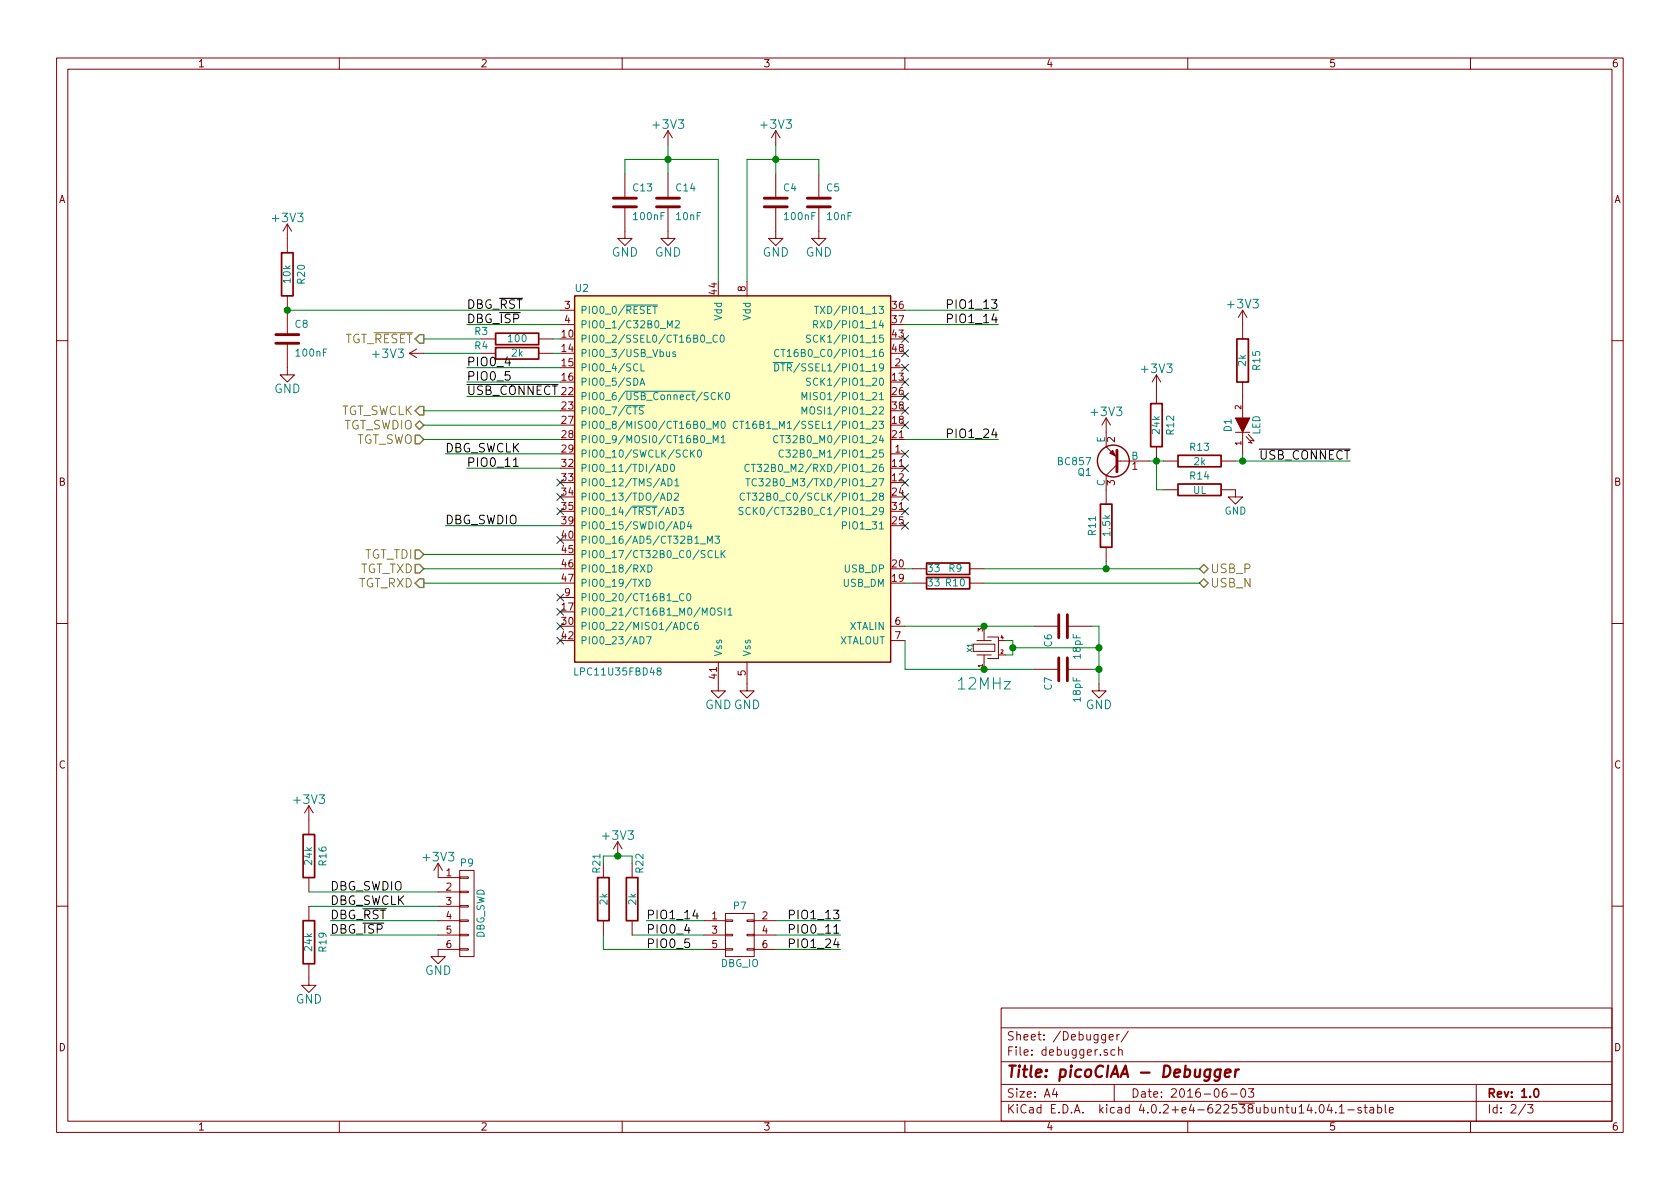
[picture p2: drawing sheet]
EESchema Schematic File Version 2
LIBS:picociaa-rescue
LIBS:power
LIBS:device
LIBS:transistors
LIBS:conn
LIBS:linear
LIBS:regul
LIBS:74xx
LIBS:cmos4000
LIBS:adc-dac
LIBS:memory
LIBS:xilinx
LIBS:microcontrollers
LIBS:dsp
LIBS:microchip
LIBS:analog_switches
LIBS:motorola
LIBS:texas
LIBS:intel
LIBS:audio
LIBS:interface
LIBS:digital-audio
LIBS:philips
LIBS:display
LIBS:cypress
LIBS:siliconi
LIBS:opto
LIBS:atmel
LIBS:contrib
LIBS:valves
LIBS:nxp_armmcu
LIBS:pcie-mini
LIBS:ft2232h
LIBS:lpc54102j512bd64
LIBS:PRTR5V0U2X
LIBS:93c56
LIBS:SMD_Sealing_Glass_Crystal
LIBS:led_arbg
LIBS:sw_push4
LIBS:logo
LIBS:picociaa-cache
EELAYER 25 0
EELAYER END
$Descr A4 11693 8268
encoding utf-8
Sheet 2 3
Title "picoCIAA - Debugger"
Date "2016-06-03"
Rev "1.0"
Comp ""
Comment1 ""
Comment2 ""
Comment3 ""
Comment4 ""
$EndDescr
Text HLabel 8350 4050 2    60   BiDi ~ 0
USB_N
Text HLabel 8350 3950 2    60   BiDi ~ 0
USB_P
Text HLabel 2950 4050 0    60   Output ~ 0
TGT_RXD
Text HLabel 2950 3950 0    60   Input ~ 0
TGT_TXD
$Comp
L GND #PWR022
U 1 1
P 5000 4750
F 0 "#PWR022" H 5000 4500 60  0001 C CNN
F 1 "GND" H 5000 4600 60  0000 C CNN
F 2 "" H 5000 4750 60  0000 C CNN
F 3 "" H 5000 4750 60  0000 C CNN
	1    5000 4750
	1    0    0    -1  
$EndComp
$Comp
L C-RESCUE-picociaa C13
U 1 1
P 4350 1400
AR Path="/55FADF5B" Ref="C13"  Part="1" 
AR Path="/55F812BF/55FADF5B" Ref="C13"  Part="1" 
F 0 "C13" H 4400 1500 50  0000 L CNN
F 1 "100nF" H 4400 1300 50  0000 L CNN
F 2 "Capacitors_SMD:C_0603" H 4388 1250 30  0001 C CNN
F 3 "" H 4350 1400 60  0000 C CNN
	1    4350 1400
	1    0    0    -1  
$EndComp
$Comp
L GND #PWR023
U 1 1
P 4350 1600
F 0 "#PWR023" H 4350 1350 60  0001 C CNN
F 1 "GND" H 4350 1450 60  0000 C CNN
F 2 "" H 4350 1600 60  0000 C CNN
F 3 "" H 4350 1600 60  0000 C CNN
	1    4350 1600
	1    0    0    -1  
$EndComp
$Comp
L C-RESCUE-picociaa C14
U 1 1
P 4650 1400
AR Path="/55FADF8A" Ref="C14"  Part="1" 
AR Path="/55F812BF/55FADF8A" Ref="C14"  Part="1" 
F 0 "C14" H 4700 1500 50  0000 L CNN
F 1 "10nF" H 4700 1300 50  0000 L CNN
F 2 "Capacitors_SMD:C_0603" H 4688 1250 30  0001 C CNN
F 3 "" H 4650 1400 60  0000 C CNN
	1    4650 1400
	1    0    0    -1  
$EndComp
$Comp
L GND #PWR024
U 1 1
P 4650 1600
F 0 "#PWR024" H 4650 1350 60  0001 C CNN
F 1 "GND" H 4650 1450 60  0000 C CNN
F 2 "" H 4650 1600 60  0000 C CNN
F 3 "" H 4650 1600 60  0000 C CNN
	1    4650 1600
	1    0    0    -1  
$EndComp
$Comp
L +3V3 #PWR025
U 1 1
P 4650 1000
F 0 "#PWR025" H 4650 850 60  0001 C CNN
F 1 "+3V3" H 4650 1140 60  0000 C CNN
F 2 "" H 4650 1000 60  0000 C CNN
F 3 "" H 4650 1000 60  0000 C CNN
	1    4650 1000
	1    0    0    -1  
$EndComp
$Comp
L SMD_Sealing_Glass_Crystal X1
U 1 1
P 6850 4500
F 0 "X1" H 6850 4400 35  0000 C CNN
F 1 "12MHz" V 6600 4500 79  0000 C CNN
F 2 "crystals:FA238V-XTAL" H 7700 4400 60  0001 C CNN
F 3 "" H 6850 4500 60  0000 C CNN
F 4 "887-1831-1-ND" H 7350 4900 60  0001 C CNN "Digikey/Mouser"
F 5 "TXC_CORPORATION" H 7600 4700 60  0001 C CNN "Fabricante"
F 6 "7S-12.000MAHE-T" H 7600 4800 60  0001 C CNN "Nro parte"
F 7 "CRYSTAL_12MHZ_12PF_SMD" H 7750 4550 60  0001 C CNN "Descripcion"
	1    6850 4500
	0    1    -1   0   
$EndComp
$Comp
L C-RESCUE-picociaa C6
U 1 1
P 7400 4350
AR Path="/55FB03A2" Ref="C6"  Part="1" 
AR Path="/55F812BF/55FB03A2" Ref="C6"  Part="1" 
F 0 "C6" H 7450 4450 50  0000 L CNN
F 1 "18pF" H 7450 4250 50  0000 L CNN
F 2 "Capacitors_SMD:C_0603" H 7438 4200 30  0001 C CNN
F 3 "" H 7400 4350 60  0000 C CNN
	1    7400 4350
	0    -1   1    0   
$EndComp
$Comp
L C-RESCUE-picociaa C7
U 1 1
P 7400 4650
AR Path="/55FB0439" Ref="C7"  Part="1" 
AR Path="/55F812BF/55FB0439" Ref="C7"  Part="1" 
F 0 "C7" H 7450 4750 50  0000 L CNN
F 1 "18pF" H 7450 4550 50  0000 L CNN
F 2 "Capacitors_SMD:C_0603" H 7438 4500 30  0001 C CNN
F 3 "" H 7400 4650 60  0000 C CNN
	1    7400 4650
	0    -1   1    0   
$EndComp
$Comp
L GND #PWR026
U 1 1
P 7650 4750
F 0 "#PWR026" H 7650 4500 60  0001 C CNN
F 1 "GND" H 7650 4600 60  0000 C CNN
F 2 "" H 7650 4750 60  0000 C CNN
F 3 "" H 7650 4750 60  0000 C CNN
	1    7650 4750
	-1   0    0    -1  
$EndComp
$Comp
L LPC11U35FBD48 U2
U 1 1
P 5100 3450
F 0 "U2" H 4050 4900 50  0000 C CNN
F 1 "LPC11U35FBD48" H 4300 2230 50  0000 C CNN
F 2 "Housings_QFP:LQFP-48_7x7mm_Pitch0.5mm" H 6050 2250 50  0001 C CNN
F 3 "" H 5100 1975 50  0001 C CNN
	1    5100 3450
	1    0    0    -1  
$EndComp
$Comp
L C-RESCUE-picociaa C4
U 1 1
P 5400 1400
F 0 "C4" H 5450 1500 50  0000 L CNN
F 1 "100nF" H 5450 1300 50  0000 L CNN
F 2 "Capacitors_SMD:C_0603" H 5438 1250 30  0001 C CNN
F 3 "" H 5400 1400 60  0000 C CNN
	1    5400 1400
	1    0    0    -1  
$EndComp
$Comp
L GND #PWR027
U 1 1
P 5400 1600
F 0 "#PWR027" H 5400 1350 60  0001 C CNN
F 1 "GND" H 5400 1450 60  0000 C CNN
F 2 "" H 5400 1600 60  0000 C CNN
F 3 "" H 5400 1600 60  0000 C CNN
	1    5400 1600
	1    0    0    -1  
$EndComp
$Comp
L C-RESCUE-picociaa C5
U 1 1
P 5700 1400
F 0 "C5" H 5750 1500 50  0000 L CNN
F 1 "10nF" H 5750 1300 50  0000 L CNN
F 2 "Capacitors_SMD:C_0603" H 5738 1250 30  0001 C CNN
F 3 "" H 5700 1400 60  0000 C CNN
	1    5700 1400
	1    0    0    -1  
$EndComp
$Comp
L GND #PWR028
U 1 1
P 5700 1600
F 0 "#PWR028" H 5700 1350 60  0001 C CNN
F 1 "GND" H 5700 1450 60  0000 C CNN
F 2 "" H 5700 1600 60  0000 C CNN
F 3 "" H 5700 1600 60  0000 C CNN
	1    5700 1600
	1    0    0    -1  
$EndComp
$Comp
L +3V3 #PWR029
U 1 1
P 5400 1000
F 0 "#PWR029" H 5400 850 60  0001 C CNN
F 1 "+3V3" H 5400 1140 60  0000 C CNN
F 2 "" H 5400 1000 60  0000 C CNN
F 3 "" H 5400 1000 60  0000 C CNN
	1    5400 1000
	1    0    0    -1  
$EndComp
$Comp
L R-RESCUE-picociaa R9
U 1 1
P 6600 3950
F 0 "R9" V 6600 4000 50  0000 C CNN
F 1 "33" V 6600 3850 50  0000 C CNN
F 2 "Resistors_SMD:R_0603" V 6530 3950 30  0001 C CNN
F 3 "" H 6600 3950 30  0000 C CNN
	1    6600 3950
	0    1    1    0   
$EndComp
$Comp
L R-RESCUE-picociaa R10
U 1 1
P 6600 4050
F 0 "R10" V 6600 4100 50  0000 C CNN
F 1 "33" V 6600 3950 50  0000 C CNN
F 2 "Resistors_SMD:R_0603" V 6530 4050 30  0001 C CNN
F 3 "" H 6600 4050 30  0000 C CNN
	1    6600 4050
	0    1    1    0   
$EndComp
$Comp
L GND #PWR030
U 1 1
P 5200 4750
F 0 "#PWR030" H 5200 4500 60  0001 C CNN
F 1 "GND" H 5200 4600 60  0000 C CNN
F 2 "" H 5200 4750 60  0000 C CNN
F 3 "" H 5200 4750 60  0000 C CNN
	1    5200 4750
	1    0    0    -1  
$EndComp
$Comp
L R-RESCUE-picociaa R4
U 1 1
P 3600 2450
F 0 "R4" V 3550 2200 50  0000 C CNN
F 1 "2k" V 3600 2450 50  0000 C CNN
F 2 "Resistors_SMD:R_0603" V 3530 2450 30  0001 C CNN
F 3 "" H 3600 2450 30  0000 C CNN
	1    3600 2450
	0    1    1    0   
$EndComp
$Comp
L R-RESCUE-picociaa R11
U 1 1
P 7700 3650
F 0 "R11" V 7800 3650 50  0000 C CNN
F 1 "1.5k" V 7700 3650 50  0000 C CNN
F 2 "Resistors_SMD:R_0603" V 7630 3650 30  0001 C CNN
F 3 "" H 7700 3650 30  0000 C CNN
	1    7700 3650
	-1   0    0    1   
$EndComp
$Comp
L BC857 Q1
U 1 1
P 7800 3200
F 0 "Q1" H 8000 3275 50  0000 L CNN
F 1 "BC857" H 8000 3200 50  0000 L CNN
F 2 "TO_SOT_Packages_SMD:SOT-23" H 8000 3125 50  0001 L CIN
F 3 "" H 7800 3200 50  0000 L CNN
	1    7800 3200
	-1   0    0    1   
$EndComp
$Comp
L R-RESCUE-picociaa R13
U 1 1
P 8350 3200
F 0 "R13" V 8450 3200 50  0000 C CNN
F 1 "2k" V 8350 3200 50  0000 C CNN
F 2 "Resistors_SMD:R_0603" V 8280 3200 30  0001 C CNN
F 3 "" H 8350 3200 30  0000 C CNN
	1    8350 3200
	0    -1   -1   0   
$EndComp
$Comp
L R-RESCUE-picociaa R14
U 1 1
P 8350 3400
F 0 "R14" V 8450 3400 50  0000 C CNN
F 1 "UL" V 8350 3400 50  0000 C CNN
F 2 "Resistors_SMD:R_0603" V 8280 3400 30  0001 C CNN
F 3 "" H 8350 3400 30  0000 C CNN
	1    8350 3400
	0    -1   -1   0   
$EndComp
$Comp
L GND #PWR031
U 1 1
P 8600 3400
F 0 "#PWR031" H 8600 3150 50  0001 C CNN
F 1 "GND" H 8600 3250 50  0000 C CNN
F 2 "" H 8600 3400 50  0000 C CNN
F 3 "" H 8600 3400 50  0000 C CNN
	1    8600 3400
	1    0    0    -1  
$EndComp
Text Label 9400 3200 2    60   ~ 0
~USB_CONNECT~
$Comp
L +3V3 #PWR032
U 1 1
P 8050 2700
F 0 "#PWR032" H 8050 2550 60  0001 C CNN
F 1 "+3V3" H 8050 2840 60  0000 C CNN
F 2 "" H 8050 2700 60  0000 C CNN
F 3 "" H 8050 2700 60  0000 C CNN
	1    8050 2700
	1    0    0    -1  
$EndComp
$Comp
L R-RESCUE-picociaa R12
U 1 1
P 8050 2950
F 0 "R12" V 8150 2950 50  0000 C CNN
F 1 "24k" V 8050 2950 50  0000 C CNN
F 2 "Resistors_SMD:R_0603" V 7980 2950 30  0001 C CNN
F 3 "" H 8050 2950 30  0000 C CNN
	1    8050 2950
	1    0    0    -1  
$EndComp
$Comp
L +3V3 #PWR033
U 1 1
P 7700 3000
F 0 "#PWR033" H 7700 2850 60  0001 C CNN
F 1 "+3V3" H 7700 3140 60  0000 C CNN
F 2 "" H 7700 3000 60  0000 C CNN
F 3 "" H 7700 3000 60  0000 C CNN
	1    7700 3000
	1    0    0    -1  
$EndComp
$Comp
L LED D1
U 1 1
P 8650 2950
F 0 "D1" H 8650 3050 50  0000 C CNN
F 1 "LED" H 8650 2850 50  0000 C CNN
F 2 "LEDs:LED_0603" H 8650 2950 50  0001 C CNN
F 3 "" H 8650 2950 50  0000 C CNN
	1    8650 2950
	0    -1   -1   0   
$EndComp
$Comp
L R-RESCUE-picociaa R15
U 1 1
P 8650 2500
F 0 "R15" V 8750 2500 50  0000 C CNN
F 1 "2k" V 8650 2500 50  0000 C CNN
F 2 "Resistors_SMD:R_0603" V 8580 2500 30  0001 C CNN
F 3 "" H 8650 2500 30  0000 C CNN
	1    8650 2500
	1    0    0    -1  
$EndComp
$Comp
L +3V3 #PWR034
U 1 1
P 8650 2250
F 0 "#PWR034" H 8650 2100 60  0001 C CNN
F 1 "+3V3" H 8650 2390 60  0000 C CNN
F 2 "" H 8650 2250 60  0000 C CNN
F 3 "" H 8650 2250 60  0000 C CNN
	1    8650 2250
	1    0    0    -1  
$EndComp
Text HLabel 2950 2850 0    60   Output ~ 0
TGT_SWCLK
Text HLabel 2950 2950 0    60   BiDi ~ 0
TGT_SWDIO
Text HLabel 2950 2350 0    60   Output ~ 0
TGT_~RESET~
Text HLabel 2950 3850 0    60   Input ~ 0
TGT_TDI
Text HLabel 2950 3050 0    60   Input ~ 0
TGT_SWO
Text Label 3250 2250 0    60   ~ 0
DBG_~ISP~
$Comp
L R-RESCUE-picociaa R3
U 1 1
P 3600 2350
F 0 "R3" V 3550 2100 50  0000 C CNN
F 1 "100" V 3600 2350 50  0000 C CNN
F 2 "Resistors_SMD:R_0603" V 3530 2350 30  0001 C CNN
F 3 "" H 3600 2350 30  0000 C CNN
	1    3600 2350
	0    1    1    0   
$EndComp
Text Label 3250 2150 0    60   ~ 0
DBG_~RST~
Text Label 3250 2650 0    60   ~ 0
PIO0_5
Text Label 3250 2550 0    60   ~ 0
PIO0_4
Text Label 3250 3250 0    60   ~ 0
PIO0_11
Text Label 3100 3150 0    60   ~ 0
DBG_SWCLK
Text Label 3100 3650 0    60   ~ 0
DBG_SWDIO
Text Label 6950 2250 2    60   ~ 0
PIO1_14
Text Label 6950 2150 2    60   ~ 0
PIO1_13
Text Label 6950 3050 2    60   ~ 0
PIO1_24
$Comp
L GND #PWR035
U 1 1
P 3050 6600
F 0 "#PWR035" H 3050 6350 60  0001 C CNN
F 1 "GND" H 3050 6450 60  0000 C CNN
F 2 "" H 3050 6600 60  0000 C CNN
F 3 "" H 3050 6600 60  0000 C CNN
	1    3050 6600
	1    0    0    -1  
$EndComp
$Comp
L +3V3 #PWR036
U 1 1
P 3050 6100
F 0 "#PWR036" H 3050 5950 60  0001 C CNN
F 1 "+3V3" H 3050 6240 60  0000 C CNN
F 2 "" H 3050 6100 60  0000 C CNN
F 3 "" H 3050 6100 60  0000 C CNN
	1    3050 6100
	1    0    0    -1  
$EndComp
Text Label 3250 2750 0    60   ~ 0
~USB_CONNECT~
$Comp
L CONN_01X06 P9
U 1 1
P 3250 6350
F 0 "P9" H 3250 6700 50  0000 C CNN
F 1 "DBG_SWD" V 3350 6350 50  0000 C CNN
F 2 "Pin_Headers:Pin_Header_Straight_1x06_Pitch2.00mm" H 3250 6350 50  0001 C CNN
F 3 "" H 3250 6350 50  0000 C CNN
	1    3250 6350
	1    0    0    -1  
$EndComp
NoConn ~ 3900 3350
NoConn ~ 3900 3450
NoConn ~ 3900 3550
NoConn ~ 3900 3750
NoConn ~ 3900 4150
NoConn ~ 3900 4250
NoConn ~ 3900 4350
NoConn ~ 3900 4450
NoConn ~ 6300 3650
NoConn ~ 6300 3550
NoConn ~ 6300 3450
NoConn ~ 6300 3350
NoConn ~ 6300 3250
NoConn ~ 6300 3150
NoConn ~ 6300 2950
NoConn ~ 6300 2850
NoConn ~ 6300 2750
NoConn ~ 6300 2650
NoConn ~ 6300 2550
NoConn ~ 6300 2450
NoConn ~ 6300 2350
$Comp
L CONN_02X03 P7
U 1 1
P 5150 6500
F 0 "P7" H 5150 6700 50  0000 C CNN
F 1 "DBG_IO" H 5150 6300 50  0000 C CNN
F 2 "Pin_Headers:Pin_Header_Straight_2x03_Pitch2.00mm" H 5150 5300 50  0001 C CNN
F 3 "" H 5150 5300 50  0000 C CNN
	1    5150 6500
	1    0    0    -1  
$EndComp
Text Label 4500 6500 0    60   ~ 0
PIO0_4
Text Label 4500 6600 0    60   ~ 0
PIO0_5
Text Label 5850 6500 2    60   ~ 0
PIO0_11
Text Label 5850 6400 2    60   ~ 0
PIO1_13
Text Label 4500 6400 0    60   ~ 0
PIO1_14
Text Label 5850 6600 2    60   ~ 0
PIO1_24
Text Label 2300 6300 0    60   ~ 0
DBG_SWCLK
Text Label 2300 6200 0    60   ~ 0
DBG_SWDIO
Text Label 2300 6400 0    60   ~ 0
DBG_~RST~
Text Label 2300 6500 0    60   ~ 0
DBG_~ISP~
$Comp
L +3V3 #PWR037
U 1 1
P 2000 1650
F 0 "#PWR037" H 2000 1500 60  0001 C CNN
F 1 "+3V3" H 2000 1790 60  0000 C CNN
F 2 "" H 2000 1650 60  0000 C CNN
F 3 "" H 2000 1650 60  0000 C CNN
	1    2000 1650
	1    0    0    -1  
$EndComp
$Comp
L R-RESCUE-picociaa R20
U 1 1
P 2000 1900
F 0 "R20" V 2100 1900 50  0000 C CNN
F 1 "10k" V 2000 1900 50  0000 C CNN
F 2 "Resistors_SMD:R_0603" V 1930 1900 30  0001 C CNN
F 3 "" H 2000 1900 30  0000 C CNN
	1    2000 1900
	1    0    0    -1  
$EndComp
$Comp
L +3V3 #PWR038
U 1 1
P 2150 5700
F 0 "#PWR038" H 2150 5550 60  0001 C CNN
F 1 "+3V3" H 2150 5840 60  0000 C CNN
F 2 "" H 2150 5700 60  0000 C CNN
F 3 "" H 2150 5700 60  0000 C CNN
	1    2150 5700
	1    0    0    -1  
$EndComp
$Comp
L R-RESCUE-picociaa R16
U 1 1
P 2150 5950
F 0 "R16" V 2250 5950 50  0000 C CNN
F 1 "24k" V 2150 5950 50  0000 C CNN
F 2 "Resistors_SMD:R_0603" V 2080 5950 30  0001 C CNN
F 3 "" H 2150 5950 30  0000 C CNN
	1    2150 5950
	1    0    0    -1  
$EndComp
Wire Wire Line
	6850 3950 8350 3950
Wire Wire Line
	6850 4050 8350 4050
Wire Wire Line
	2950 4050 3900 4050
Wire Wire Line
	3900 3950 2950 3950
Wire Wire Line
	4350 1100 4350 1200
Wire Wire Line
	4650 1000 4650 1200
Connection ~ 4650 1100
Wire Wire Line
	6300 4350 7200 4350
Connection ~ 6850 4350
Wire Wire Line
	6300 4650 7200 4650
Connection ~ 6850 4650
Wire Wire Line
	7000 4450 7050 4450
Wire Wire Line
	7050 4450 7050 4550
Wire Wire Line
	7050 4550 7000 4550
Wire Wire Line
	7050 4500 7650 4500
Wire Wire Line
	7650 4350 7650 4750
Wire Wire Line
	7650 4350 7600 4350
Connection ~ 7050 4500
Wire Wire Line
	7650 4650 7600 4650
Connection ~ 7650 4500
Connection ~ 7650 4650
Wire Wire Line
	4350 1100 5000 1100
Wire Wire Line
	5000 1100 5000 1950
Wire Wire Line
	5400 1000 5400 1200
Wire Wire Line
	5200 1100 5700 1100
Wire Wire Line
	5200 1950 5200 1100
Connection ~ 5400 1100
Wire Wire Line
	5700 1100 5700 1200
Wire Wire Line
	6350 3950 6300 3950
Wire Wire Line
	6300 4050 6350 4050
Wire Wire Line
	6300 4650 6300 4450
Wire Wire Line
	2950 2450 3350 2450
Wire Wire Line
	3850 2450 3900 2450
Wire Wire Line
	7700 3900 7700 3950
Connection ~ 7700 3950
Wire Wire Line
	8600 3200 9400 3200
Wire Wire Line
	3250 2750 3900 2750
Wire Wire Line
	8000 3200 8100 3200
Connection ~ 8050 3200
Wire Wire Line
	8100 3400 8050 3400
Wire Wire Line
	8050 3400 8050 3200
Wire Wire Line
	8650 3150 8650 3200
Connection ~ 8650 3200
Wire Wire Line
	2000 2150 3900 2150
Wire Wire Line
	3900 2850 2950 2850
Wire Wire Line
	2950 2950 3900 2950
Wire Wire Line
	2950 3850 3900 3850
Wire Wire Line
	2950 3050 3900 3050
Wire Wire Line
	3250 2250 3900 2250
Wire Wire Line
	3350 2350 2950 2350
Wire Wire Line
	3850 2350 3900 2350
Wire Wire Line
	3250 2550 3900 2550
Wire Wire Line
	3250 2650 3900 2650
Wire Wire Line
	3100 3150 3900 3150
Wire Wire Line
	3250 3250 3900 3250
Wire Wire Line
	3100 3650 3900 3650
Wire Wire Line
	6950 2150 6300 2150
Wire Wire Line
	6950 2250 6300 2250
Wire Wire Line
	6950 3050 6300 3050
Wire Wire Line
	2150 6200 3050 6200
Wire Wire Line
	2150 6300 3050 6300
Wire Wire Line
	2300 6400 3050 6400
Wire Wire Line
	2300 6500 3050 6500
Wire Wire Line
	4400 6500 4900 6500
Wire Wire Line
	4200 6600 4900 6600
Wire Wire Line
	5850 6600 5400 6600
Wire Wire Line
	5850 6500 5400 6500
Wire Wire Line
	5850 6400 5400 6400
Wire Wire Line
	4500 6400 4900 6400
$Comp
L R-RESCUE-picociaa R19
U 1 1
P 2150 6550
F 0 "R19" V 2250 6550 50  0000 C CNN
F 1 "24k" V 2150 6550 50  0000 C CNN
F 2 "Resistors_SMD:R_0603" V 2080 6550 30  0001 C CNN
F 3 "" H 2150 6550 30  0000 C CNN
	1    2150 6550
	1    0    0    -1  
$EndComp
$Comp
L GND #PWR039
U 1 1
P 2150 6800
F 0 "#PWR039" H 2150 6550 60  0001 C CNN
F 1 "GND" H 2150 6650 60  0000 C CNN
F 2 "" H 2150 6800 60  0000 C CNN
F 3 "" H 2150 6800 60  0000 C CNN
	1    2150 6800
	1    0    0    -1  
$EndComp
$Comp
L R-RESCUE-picociaa R22
U 1 1
P 4400 6250
F 0 "R22" V 4350 6000 50  0000 C CNN
F 1 "2k" V 4400 6250 50  0000 C CNN
F 2 "Resistors_SMD:R_0603" V 4330 6250 30  0001 C CNN
F 3 "" H 4400 6250 30  0000 C CNN
	1    4400 6250
	-1   0    0    1   
$EndComp
$Comp
L R-RESCUE-picociaa R21
U 1 1
P 4200 6250
F 0 "R21" V 4250 6000 50  0000 C CNN
F 1 "2k" V 4200 6250 50  0000 C CNN
F 2 "Resistors_SMD:R_0603" V 4130 6250 30  0001 C CNN
F 3 "" H 4200 6250 30  0000 C CNN
	1    4200 6250
	-1   0    0    1   
$EndComp
$Comp
L +3V3 #PWR040
U 1 1
P 4300 5950
F 0 "#PWR040" H 4300 5800 60  0001 C CNN
F 1 "+3V3" H 4300 6090 60  0000 C CNN
F 2 "" H 4300 5950 60  0000 C CNN
F 3 "" H 4300 5950 60  0000 C CNN
	1    4300 5950
	1    0    0    -1  
$EndComp
Wire Wire Line
	4200 6000 4200 5950
Wire Wire Line
	4200 5950 4400 5950
Wire Wire Line
	4400 5950 4400 6000
Connection ~ 4300 5950
Wire Wire Line
	4200 6500 4200 6600
$Comp
L C-RESCUE-picociaa C8
U 1 1
P 2000 2350
F 0 "C8" H 2050 2450 50  0000 L CNN
F 1 "100nF" H 2050 2250 50  0000 L CNN
F 2 "Capacitors_SMD:C_0603" H 2038 2200 30  0001 C CNN
F 3 "" H 2000 2350 60  0000 C CNN
	1    2000 2350
	1    0    0    -1  
$EndComp
$Comp
L GND #PWR041
U 1 1
P 2000 2550
F 0 "#PWR041" H 2000 2300 60  0001 C CNN
F 1 "GND" H 2000 2400 60  0000 C CNN
F 2 "" H 2000 2550 60  0000 C CNN
F 3 "" H 2000 2550 60  0000 C CNN
	1    2000 2550
	1    0    0    -1  
$EndComp
Connection ~ 2000 2150
$Comp
L +3V3 #PWR042
U 1 1
P 2950 2450
F 0 "#PWR042" H 2950 2300 60  0001 C CNN
F 1 "+3V3" V 2950 2700 60  0000 C CNN
F 2 "" H 2950 2450 60  0000 C CNN
F 3 "" H 2950 2450 60  0000 C CNN
	1    2950 2450
	0    -1   -1   0   
$EndComp
$EndSCHEMATC
